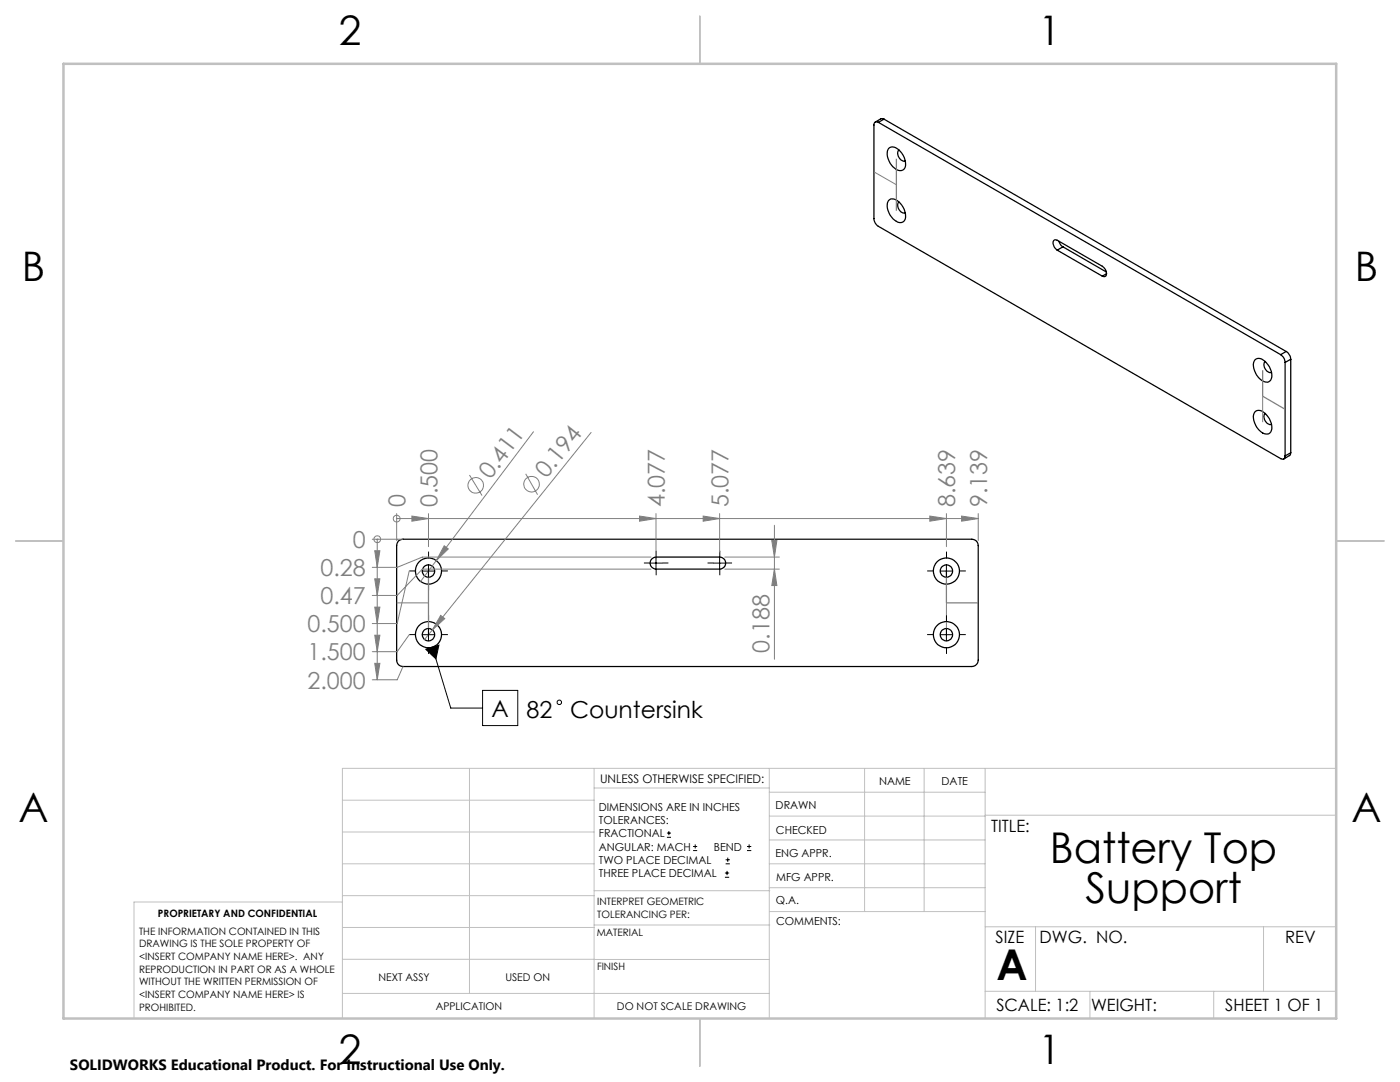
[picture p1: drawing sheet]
<svg xmlns="http://www.w3.org/2000/svg" width="279mm" height="216mm" viewBox="0 0 279 216" stroke-linecap="round" stroke-linejoin="round" font-family="sans-serif">
<g fill="none" stroke="#000" stroke-width=".25">
<path d="M175.3 24.4a.55 .55 0 0 0-.6 0 .55 .55 0 0 0-.3 .5v18.7a1.91 1.91 0 0 0 .9 1.6l80.3 46.3a.54 .54 0 0 0 .6 .1 .54 .54 0 0 0 .3-.6M175.3 24.4l80.3 46.4M176.4 23.8l-.6-.1-1.1 .7M176.4 23.8l-1.1 .6M176.4 23.8l80.3 46.3M177.3 29.6a1.62 1.62 0 0 1 2.4 .6 3.4 3.4 0 0 1 .8 3.4 1.23 1.23 0 0 1-1.9 0 3.4 3.4 0 0 1-1.3-4zM179.4 30a1.38 1.38 0 0 0 1.2 2.1h.1M177.3 40a1.62 1.62 0 0 1 2.4 .6 2.92 2.92 0 0 1 .6 3.6 1.56 1.56 0 0 1-2.1-.5 3.2 3.2 0 0 1-.9-3.7zM179.4 40.3a1.38 1.38 0 0 0 1.2 2.2l.1-.1M211 49.9a1.67 1.67 0 0 1-.7-1.9 .49 .49 0 0 1 .7-.1l9 5.2a1.45 1.45 0 0 1 .6 2h-.6M211 49.9l9 5.2M211.3 48.2l.4 .7 .4 .3"/>
<path d="M212.1 49.2l-1.1 .7M212.1 49.2l8.7 5.1M220.8 54.6l-.8 .5M250.4 71.8a1.58 1.58 0 0 1 2.4 .6 2.88 2.88 0 0 1 .6 3.6 1.8 1.8 0 0 1-2.4-.8 3.1 3.1 0 0 1-.6-3.4zM252.5 72.1a1.4 1.4 0 0 0 1.3 2.2M255.6 70.8a1.91 1.91 0 0 1 .9 1.5M256.5 72.3v18.7M256.7 70.1a2.08 2.08 0 0 1 .9 1.6M256.7 70.1l-1.1 .7M257.6 71.7l-1.1 .6M257.6 71.7v18.6M250.4 82.2a1.58 1.58 0 0 1 2.4 .6 2.88 2.88 0 0 1 .6 3.6 1.8 1.8 0 0 1-2.4-.9 3.1 3.1 0 0 1-.6-3.3z"/>
<path d="M252.5 82.5a1.38 1.38 0 0 0 1.2 2.2l.1-.1M257.6 90.3l-.1 .5-1.3 .8M257.6 90.3l-1.1 .7M79.5 107.9l.9-.3h113.6a1.26 1.26 0 0 1 1.2 1.3v22.8a1.33 1.33 0 0 1-1.2 1.3h-113.6a1.26 1.26 0 0 1-1.2-1.3v-22.8zM130.1 111.5l.8-.3h12.7a1.2 1.2 0 0 1 1.2 1.2 1.2 1.2 0 0 1-1.2 1.2h-12.7a1.19 1.19 0 0 1-1.1-.8 1.19 1.19 0 0 1 .3-1.3z"/>
<circle cx="85.5" cy="113.9" r="2.61"/>
<circle cx="85.5" cy="113.9" r="1.22"/>
<circle cx="188.9" cy="113.9" r="2.61"/>
<circle cx="188.9" cy="113.9" r="1.22"/>
<circle cx="85.5" cy="126.6" r="2.61"/>
<circle cx="85.5" cy="126.6" r="1.22"/>
<circle cx="188.9" cy="126.6" r="2.61"/>
<circle cx="188.9" cy="126.6" r="1.22"/>
</g>
<g fill="none" stroke="#808080" stroke-width=".2">
<path d="M174.4 34.3l4.5 2.6M252 79.1v5.1M93.7 94.8l2.5 4.1M104.9 94.5l2.4 4.2M106.5 86.1l-22.6 29.9M118 86.3l-31.7 39.4M74.3 107.6h6.1M74.8 109.9h1l-.5 3.3zM74.8 115.5h1l-.5 3.3zM75.3 107.6h.1M75.3 107.6v28M79.2 103.5h.1"/>
<path d="M79.2 102.5v5.4M79.2 103.5h116M81.7 113.9l-2.4 10.5h-5M82.2 103l3.3 .5-3.3 .5zM85.5 102.5v6.6M88.7 108.9l.8 .6-2.4 2.4zM127.6 103l3.3 .5-3.3 .5zM129.9 111.2h-45.6l-5 2h-5M129.9 113.6h-45.6l-5 5.2h-5M130.9 102.5v8.9M140.3 103l3.3 .5-3.3 .5zM143.6 102.5v7.7"/>
<path d="M144.6 111.2h10.9M144.6 113.6h10.9M154 107.8h1l-.4 3.4zM154.6 104.8v26.8M154.6 113.6l.4 3.2h-1zM185.6 103l3.3 .5-3.3 .5zM188.9 102.5v6.6M191.9 103l3.3 .5-3.3 .5zM195.2 102.5v5.4M74.8 121.1h1l-.5 3.3zM74.8 126.8h1l-.5 3.2zM74.8 132.4h1l-.5 3.2z"/>
<path d="M79.2 120.3h6.3M80.4 133l-1.1 2.6h-5M81.7 126.6l-2.4 3.4h-5M86.3 125.7l-1.6 1.9M87.9 122.8l.9 .6-2.5 2.3zM188.9 120.3v6.3"/>
<circle cx="94.9" cy="96.8" r="1.55"/>
<circle cx="106.1" cy="96.6" r="1.56"/>
<circle cx="75.3" cy="107.6" r=".69"/>
<circle cx="79.2" cy="103.5" r=".68"/>
</g>
<g fill="none" stroke="#000" stroke-width=".2">
<path d="M84.2 113.9h2.5M85.5 112.7v2.5M129.7 112.4h2.5M130.9 111.1v2.5M142.4 112.4h2.5M143.6 111.1v2.5M187.6 113.9h2.5M188.9 112.7v2.5M84.2 126.6h2.5M84.9 129.5l2.7-.8-.6 2.8zM85.5 125.4v2.5M86.3 129.2l3.7 12.1h6.3"/>
<path d="M96.3 137.8h7v7h-7zM187.6 126.6h2.5M188.9 125.4v2.5M133.1 167.1h.8M133.1 166.2h.8M133.5 165.8v.9M138.3 169.7h.8M138.3 168.9h.8M138.7 168.5v.8M144.7 175h.8M144.7 174.2h.8M144.8 172.4h.9"/>
<path d="M144.8 171.6h.9M145.1 173.8v.8M145.2 171.1v.9M149.1 169.7h.8M149.1 168.9h.8M149.5 168.5v.8"/>
<circle cx="111.6" cy="140.1" r=".45"/>
</g>
<g fill="none" stroke="#000" stroke-width=".2" stroke-dasharray="15.2 1.3 1.3 1.3" stroke-linecap="butt">
<path d="M83 113.9h-1.3M85.5 111.4v-1.3M85.5 116.4v1.4M88 113.9h1.4M129.7 112.3h-1.2M130.9 111.1v-1.2M130.9 113.6v1.2M132.2 112.3h1.2M142.4 112.3h-1.2M143.6 111.1v-1.2M143.6 113.6v1.2M144.9 112.3h1.2"/>
<path d="M186.4 113.9h-1.4M188.9 111.4v-1.3M188.9 116.4v1.4M191.4 113.9h1.4M83 126.6h-1.3M85.5 124.1v-1.3M85.5 129.1v1.4M88 126.6h1.4M186.4 126.6h-1.4M188.9 124.1v-1.3M188.9 129.1v1.4M191.4 126.6h1.4"/>
</g>
<path d="M178.9 31.7v10.4M252 73.9v5.2l4.5 2.6M85.5 113.9v12.7M188.9 113.9v6.4h6.3" fill="none" stroke="#808080" stroke-width=".25"/>
<g fill="none" stroke="#c0c0c0" stroke-width=".2">
<path d="M68.3 159.7h50.3M93.7 153.3v44.9M118.6 153.3v49.9M118.6 157.2h34.9M153.5 153.3v49.9M153.5 158.1h43.1M172.5 153.3v28.6M184.4 153.3v28.6M196.6 153.3v49.9M266.7 153.3h-198.4v49.9M68.3 178.7h50.3M68.3 172.4h50.3"/>
<path d="M68.3 166h50.3M68.3 180h-41.6v23.2M118.6 177.7h35M153.5 167.6h43.1M153.5 162.8h43.1M153.5 172.4h43.1M153.5 177.1h43.1M196.6 162.7h70.1M68.3 198.2h85.2M68.3 191.4l85.2 .1M68.3 185.1h50.3M118.6 184.6h35"/>
<path d="M153.6 181.9h43M196.6 197.8h70.1M196.6 184.9h70.1M206.7 184.9v12.9M217.5 197.8v5.4M242.2 197.8v5.4M252.2 184.9v12.9"/>
</g>
<path d="M139.7 3.2v9.5M3.1 107.9h9.6M266.7 107.9h9.5M139.7 203.2v9.6" fill="none" stroke="#c0c0c0" stroke-width=".25"/>
<path d="M12.7 12.7h254v190.5h-254z" fill="none" stroke="#c0c0c0" stroke-width=".5"/>
<g fill="#808080">
<path d="M87.9 122.8l.9 .6-2.5 2.3z"/>
<path d="M88.7 108.9l.8 .6-2.4 2.4z"/>
<path d="M154 107.8h1l-.4 3.4zM154.6 113.6l.4 3.2h-1z"/>
<path d="M74.8 121.1h1l-.5 3.3zM74.8 126.8h1l-.5 3.2zM74.8 132.4h1l-.5 3.2zM74.8 109.9h1l-.5 3.3zM74.8 115.5h1l-.5 3.3z"/>
<path d="M82.2 103l3.3 .5-3.3 .5zM127.6 103l3.3 .5-3.3 .5zM140.3 103l3.3 .5-3.3 .5zM185.6 103l3.3 .5-3.3 .5zM191.9 103l3.3 .5-3.3 .5z"/>
</g>
<path d="M84.9 129.5l2.7-.8-.6 2.8z" fill="#000"/>
<g font-size="8.5">
<text x="209.5" y="172.1">Battery Top</text>
<text x="216.7" y="180.2">Support</text>
<text x="198.9" y="195.5">A</text>
</g>
<g font-size="8.1">
<text x="67.6" y="8.9">2</text>
<text x="207.3" y="8.9">1</text>
<text x="4.4" y="56.1">B</text>
<text x="270.4" y="56.1">B</text>
<text x="3.7" y="164.1">A</text>
<text x="269.7" y="164.1">A</text>
<text x="67.6" y="212.4">2</text>
<text x="207.3" y="212.4">1</text>
</g>
<g font-size="4.7" fill="#808080">
<text x="97.9" y="95.8" transform="rotate(-53 97.9 95.8)">0.411</text>
<text x="109" y="95.7" transform="rotate(-51 109 95.7)">0.194</text>
<text x="80.9" y="101.2" transform="rotate(-90 80.9 101.2)">0</text>
<text x="87.3" y="101.2" transform="rotate(-90 87.3 101.2)">0.500</text>
<text x="132.7" y="101.2" transform="rotate(-90 132.7 101.2)">4.077</text>
<text x="145.4" y="101.2" transform="rotate(-90 145.4 101.2)">5.077</text>
<text x="190.7" y="101.2" transform="rotate(-90 190.7 101.2)">8.639</text>
<text x="197" y="101.2" transform="rotate(-90 197 101.2)">9.139</text>
<text x="70.4" y="109.3">0</text>
<text x="64" y="115">0.28</text>
<text x="64" y="120.6">0.47</text>
<text x="61.4" y="126.2">0.500</text>
<text x="61.4" y="131.8">1.500</text>
<text x="153.5" y="130.2" transform="rotate(-90 153.5 130.2)">0.188</text>
<text x="61.4" y="137.4">2.000</text>
</g>
<g font-size="4.7">
<text x="98.1" y="143">A</text>
<text x="105.1" y="143.2">82</text>
<text x="113.8" y="143.2">Countersink</text>
</g>
<g font-size="3.4">
<text x="197.8" y="166">TITLE:</text>
<text x="198.7" y="188.1">SIZE</text>
<text x="207.5" y="188.1">DWG. NO.</text>
<text x="256.5" y="188.2">REV</text>
<text x="198.8" y="201.7">SCALE: 1:2</text>
<text x="217.7" y="201.8">WEIGHT:</text>
<text x="244.5" y="201.7">SHEET 1 OF 1</text>
</g>
<text font-size="3" x="14" y="213.5">SOLIDWORKS Educational Product. For Instructional Use Only.</text>
<text font-size="2.4" x="119.8" y="156.2">UNLESS OTHERWISE SPECIFIED:</text>
<g font-size="2.2">
<text x="119.5" y="161.8">DIMENSIONS ARE IN INCHES</text>
<text x="154.8" y="161.4">DRAWN</text>
<text x="175.4" y="156.6">NAME</text>
<text x="187.9" y="156.7">DATE</text>
<text x="119.5" y="164.4">TOLERANCES:</text>
<text x="119.5" y="167.1">FRACTIONAL</text>
<text x="154.9" y="166.3">CHECKED</text>
<text x="119.5" y="169.7">ANGULAR: MACH</text>
<text x="119.5" y="172.4">TWO PLACE DECIMAL</text>
<text x="142.5" y="169.7">BEND</text>
<text x="154.8" y="171">ENG APPR.</text>
<text x="119.5" y="175">THREE PLACE DECIMAL</text>
<text x="154.9" y="175.7">MFG APPR.</text>
<text x="154.9" y="180.4">Q.A.</text>
<text x="154.9" y="184.6">COMMENTS:</text>
</g>
<g font-size="2.1">
<text x="75.5" y="195.7">NEXT ASSY</text>
<text x="100.9" y="195.7">USED ON</text>
<text x="86.9" y="201.5">APPLICATION</text>
<text x="123.1" y="201.6">DO NOT SCALE DRAWING</text>
</g>
<g font-size="2">
<text x="31.5" y="182.9">PROPRIETARY AND CONFIDENTIAL</text>
<text x="119.2" y="180.6">INTERPRET GEOMETRIC</text>
<text x="119.2" y="183.1">TOLERANCING PER:</text>
<text x="27.8" y="186.5">THE INFORMATION CONTAINED IN THIS</text>
<text x="27.8" y="189">DRAWING IS THE SOLE PROPERTY OF</text>
<text x="27.8" y="191.6">&lt;INSERT COMPANY NAME HERE&gt;. ANY</text>
<text x="119.1" y="186.7">MATERIAL</text>
<text x="27.8" y="194.1">REPRODUCTION IN PART OR AS A WHOLE</text>
<text x="27.8" y="196.6">WITHOUT THE WRITTEN PERMISSION OF</text>
<text x="119.1" y="193.5">FINISH</text>
<text x="27.8" y="199.1">&lt;INSERT COMPANY NAME HERE&gt; IS</text>
<text x="27.8" y="201.7">PROHIBITED.</text>
</g>
</svg>
